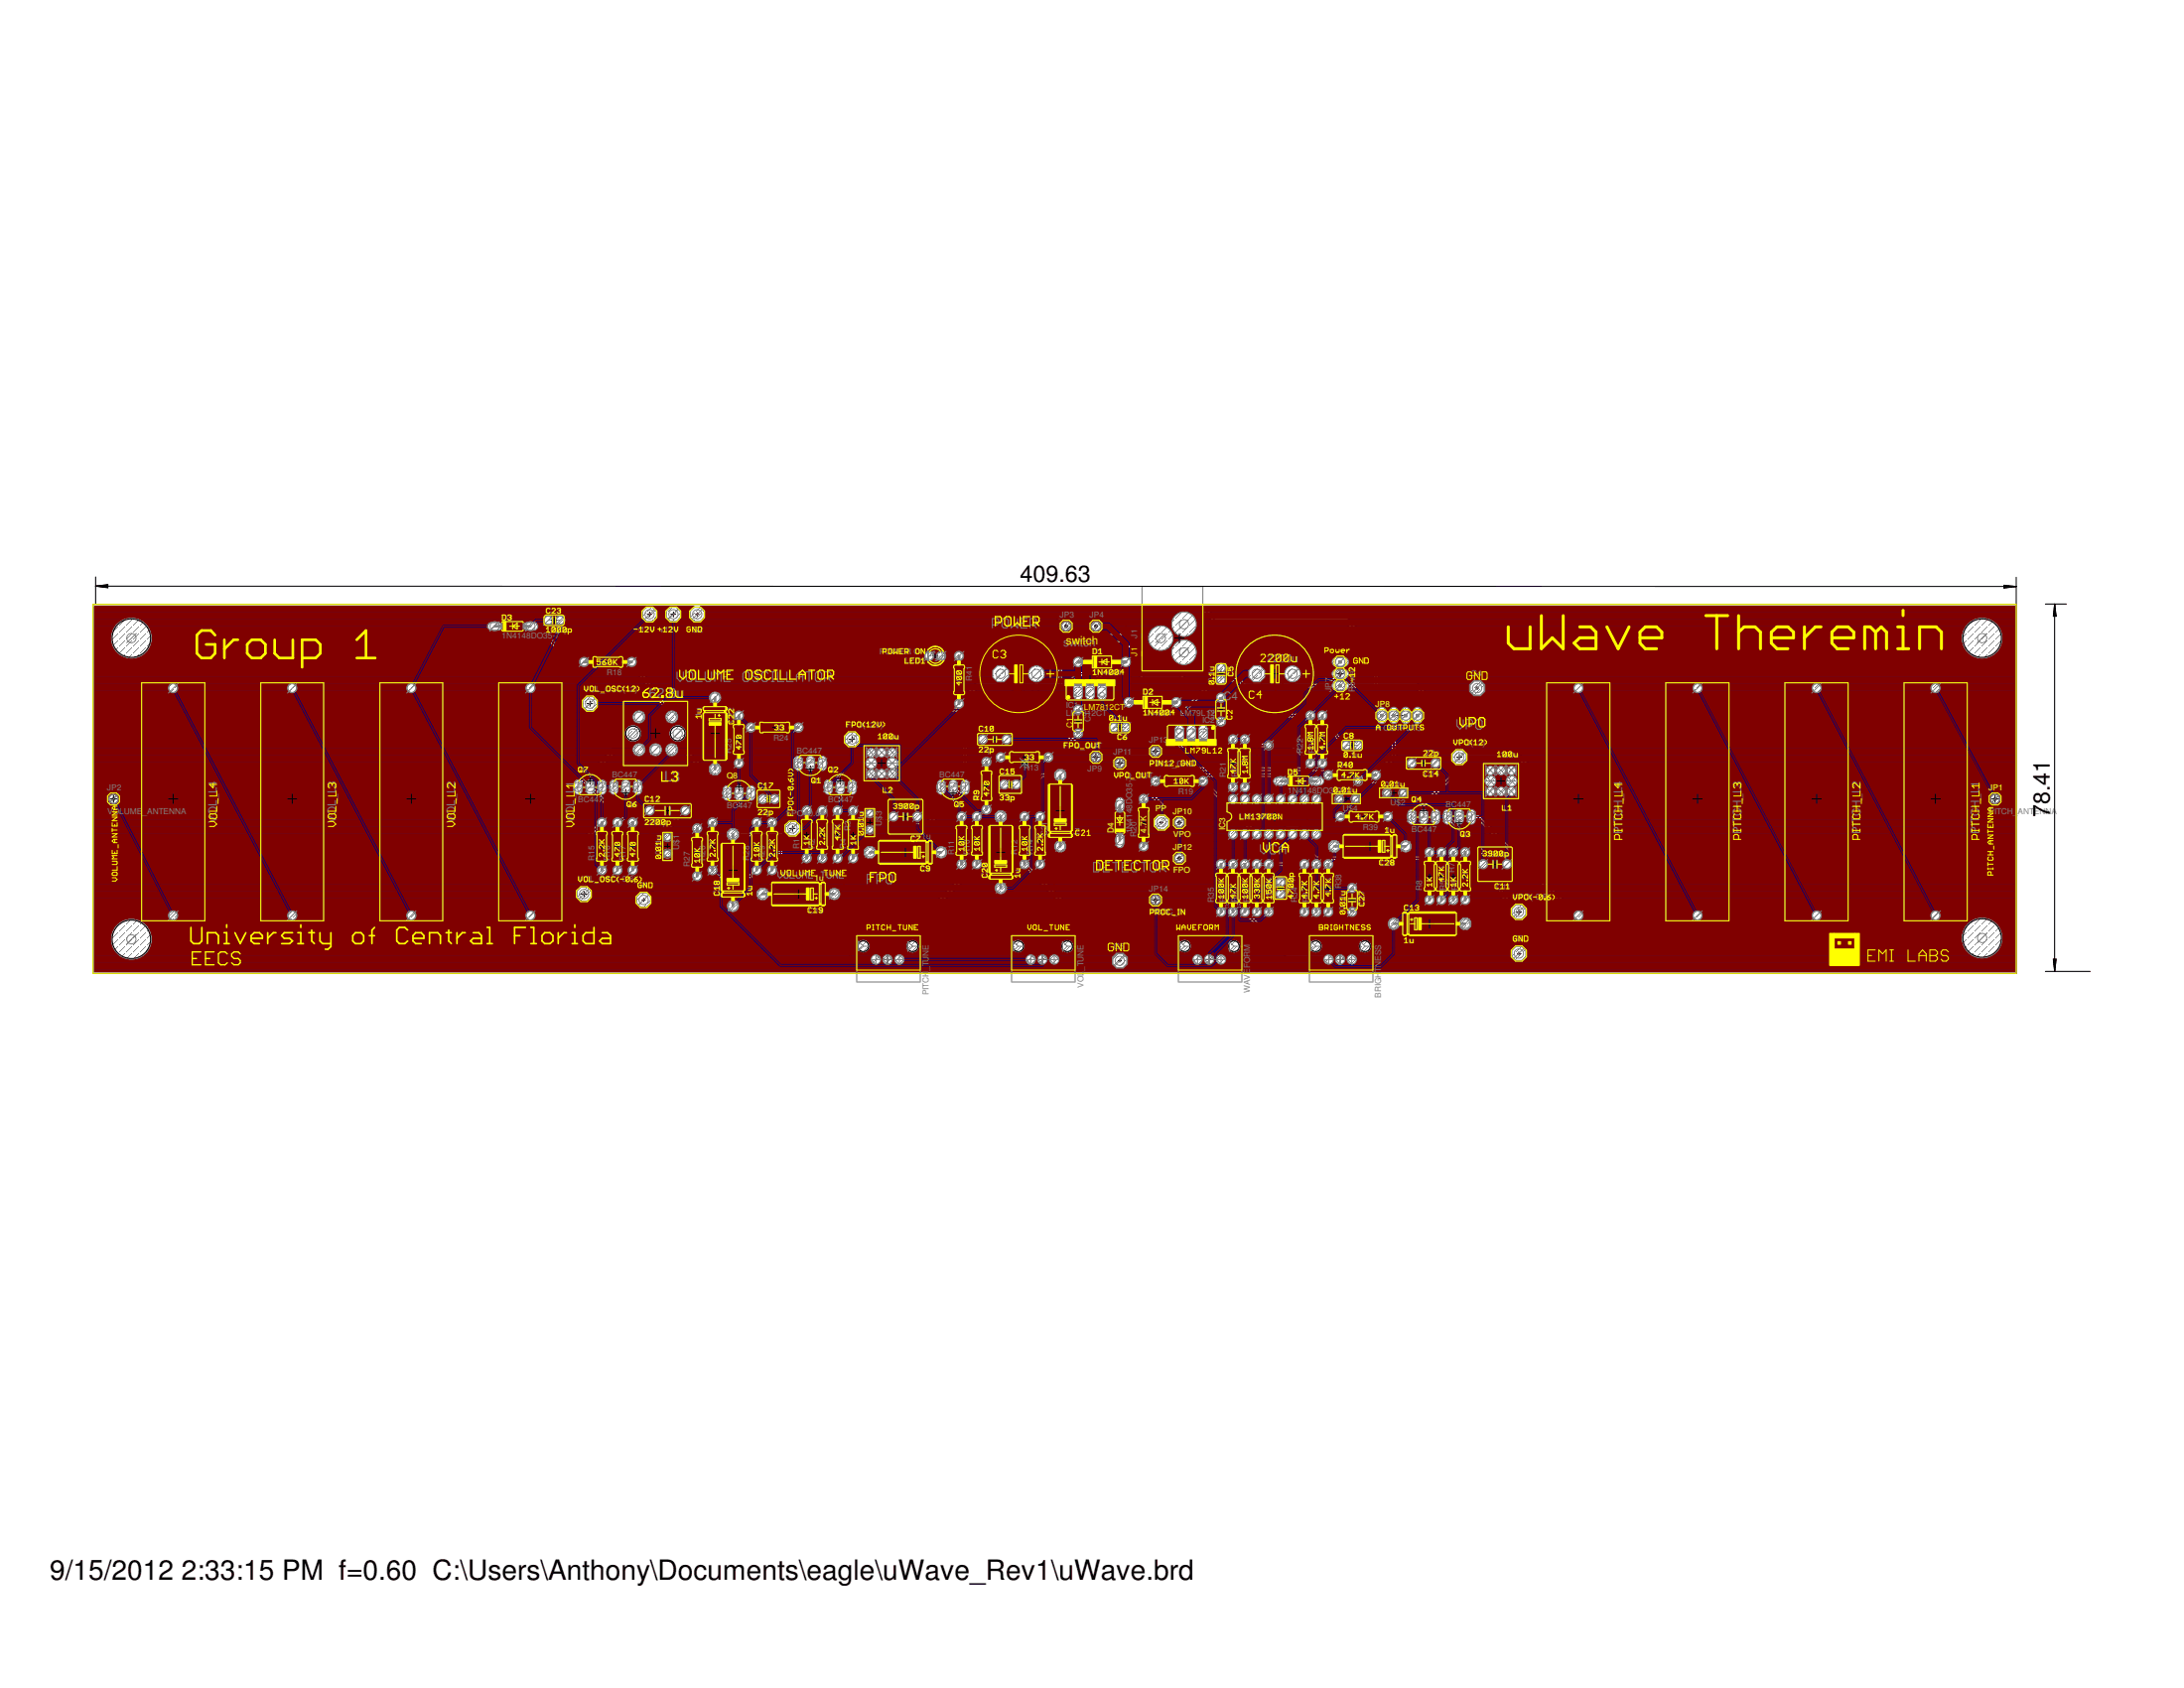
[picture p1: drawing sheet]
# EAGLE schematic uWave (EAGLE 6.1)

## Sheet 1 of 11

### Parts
+12V  TEST1X1  [TP1X1]
-12V  TEST1X1  [TP1X1]
G1  TEST1X1  [TP1X1]
G2  TEST1X1  [TP1X1]
G3  TEST1X1  [TP1X1]
G4  TEST1X1  [TP1X1]
G5  TEST1X1  [TP1X1]

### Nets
+12V: +12V.P$1 ; also sheet 2,3,4,6,11
-12V: -12V.P$1 ; also sheet 2,3,4,5,6,7,11
GND: G1.P$1 G2.P$1 G3.P$1 G4.P$1 G5.P$1 ; also sheet 2,3,4,5,6,7,10,11

## Sheet 2 of 11: +/- 12V Power Supply

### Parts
C1  C-US050-024X044  [C050-024X044]
C2  C-US050-024X044  [C050-024X044]
C3  2200u  CPOL-USE7.5-16  [E7,5-16]
C4  2200u  CPOL-USE7.5-16  [E7,5-16]
C5  0.1u  C-US025-024X044  [C025-024X044]
C6  0.1u  C-US025-024X044  [C025-024X044]
D1  1N4004  [DO41-10]
D2  1N4004  [DO41-10]
IC1  LM7812CT  78XXS  [78XXS]
IC2  LM79L12  79XXS  [79XXS]
J1  PJ-002A  [PJ-002A]
JP3  PINHD-1X1  [1X01]
JP4  PINHD-1X1  [1X01]
JP7  Power  PINHD-1X3  [1X03]
LED1  POWER ON  LED3MM  [LED3MM]
R41  400  R-US_0207/10  [0207/10]

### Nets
+12V: C6.1 IC1.OUT JP7.1 R41.2 ; also sheet 1,3,4,6,11
-12V: C5.2 IC2.OUT JP7.2 ; also sheet 1,3,4,5,6,7,11
GND: C1.2 C2.1 C3.- C4.+ C5.1 C6.2 IC1.GND IC2.GND J1.2 J1.3 JP7.3 LED1.K(C) ; also sheet 1,3,4,5,6,7,10,11
N$1: C1.1 C3.+ D1.C IC1.IN
N$4: C2.2 C4.- D2.A IC2.IN
N$38: LED1.A R41.1
N$39: D1.A D2.C JP4.1
N$40: J1.1 JP3.1

## Sheet 3 of 11: Fixed Pitch Oscillator

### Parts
C7  3900p  C-US050-075X075  [C050-075X075]
C9  1u  CPOL-USE15-5AXIAL  [E15-5]
C10  22p  C-US050-025X075  [C050-025X075]
FPO(12V)  TEST1X1  [TP1X1]
FPO(-0.6V)  TEST1X1  [TP1X1]
JP9  FPO_OUT  PINHD-1X1  [1X01]
L2  100u  TI040Z  [T1040Z]
Q1  BC447  [TO92-EBC]
Q2  BC447  [TO92-EBC]
R1  1K  R-US_0207/10  [0207/10]
R2  2.2K  R-US_0207/10  [0207/10]
R3  47K  R-US_0207/10  [0207/10]
R4  1K  R-US_0207/10  [0207/10]
U$3  0.01u  QXY103  [QXY]

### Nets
+12V: C7.1 C9.+ FPO(12V).P$1 L2.1 Q2.C ; also sheet 1,2,4,6,11
-12V: R2.1 ; also sheet 1,2,4,5,6,7,11
FPO_OUT: C10.2 JP9.1
GND: C9.- R1.1 R4.1 ; also sheet 1,2,4,5,6,7,10,11
N$2: Q1.B R1.2
N$3: Q2.B R3.1 R4.2
N$5: FPO(-0.6V).P$1 Q1.E Q2.E R2.2
N$37: R3.2 U$3.P$2
PITCH_TUNING: C7.2 C10.1 L2.3 Q1.C U$3.P$1 ; also sheet 5

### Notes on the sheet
- FPO

## Sheet 4 of 11: Variable Pitch Oscillator

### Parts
C11  3900p  C-US050-075X075  [C050-075X075]
C13  1u  CPOL-USE15-5AXIAL  [E15-5]
C14  22p  C-US050-025X075  [C050-025X075]
JP11  VPO_OUT  PINHD-1X1  [1X01]
L1  100u  TI040Z  [T1040Z]
Q3  BC447  [TO92-EBC]
Q4  BC447  [TO92-EBC]
R5  1K  R-US_0207/10  [0207/10]
R6  2.2K  R-US_0207/10  [0207/10]
R7  47K  R-US_0207/10  [0207/10]
R8  1K  R-US_0207/10  [0207/10]
U$2  0.01u  QXY103  [QXY]
VPO(12)  TEST1X1  [TP1X1]
VPO(-0.6)  TEST1X1  [TP1X1]

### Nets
+12V: C11.1 C13.+ L1.1 Q4.C VPO(12).P$1 ; also sheet 1,2,3,6,11
-12V: R6.1 ; also sheet 1,2,3,5,6,7,11
GND: C13.- R5.1 R8.1 ; also sheet 1,2,3,5,6,7,10,11
N$6: Q3.B R5.2
N$7: Q4.B R7.1 R8.2
N$8: Q3.E Q4.E R6.2 VPO(-0.6).P$1
N$25: R7.2 U$2.P$2
PITCH_ANTENNA: C11.2 C14.1 L1.3 Q3.C U$2.P$1 ; also sheet 8
VPO_OUT: C14.2 JP11.1

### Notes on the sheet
- VPO

## Sheet 5 of 11: Pitch Tuning

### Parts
C15  33p  C-US025-040X050  [C025-040X050]
C20  1u  CPOL-USE15-5AXIAL  [E15-5]
C21  1u  CPOL-USE15-5AXIAL  [E15-5]
PITCH_TUNE  POT  [EVUE]
Q5  BC447  [TO92-EBC]
R9  470  R-US_0207/10  [0207/10]
R10  10K  R-US_0207/10  [0207/10]
R11  10K  R-US_0207/10  [0207/10]
R12  10K  R-US_0207/10  [0207/10]
R13  33  R-US_0207/10  [0207/10]
R14  2.2K  R-US_0207/10  [0207/10]

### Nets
-12V: PITCH_TUNE.3 R11.1 R12.1 ; also sheet 1,2,3,4,6,7,11
GND: C21.+ PITCH_TUNE.1 R14.1 ; also sheet 1,2,3,4,6,7,10,11
N$9: C15.2 R9.2 R13.2
N$10: C20.+ R12.2 R13.1 R14.2
N$12: Q5.B R9.1
N$13: C20.- C21.- Q5.E R10.2 R11.2
PITCH_TUNE: PITCH_TUNE.2 R10.1
PITCH_TUNING: C15.1 Q5.C ; also sheet 3

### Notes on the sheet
- PITCH TUNING

## Sheet 6 of 11: Volume Oscillator

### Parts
C12  2200p  C-US075-032X103  [C075-032X103]
C22  1u  CPOL-USE15-5AXIAL  [E15-5]
L3  62.8u  SLOT-TEN  [SLOT-TEN-5-10]
Q6  BC447  [TO92-EBC]
Q7  BC447  [TO92-EBC]
R15  2.2K  R-US_0207/10  [0207/10]
R16  470  R-US_0207/10  [0207/10]
R17  470  R-US_0207/10  [0207/10]
U$1  0.01u  QXY103  [QXY]
VOL_OSC(12)  TEST1X1  [TP1X1]
VOL_OSC(-0.6)  TEST1X1  [TP1X1]

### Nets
+12V: C22.+ L3.3 Q7.C VOL_OSC(12).P$1 ; also sheet 1,2,3,4,11
-12V: R15.1 ; also sheet 1,2,3,4,5,7,11
GND: C22.- R16.1 R17.1 U$1.P$2 ; also sheet 1,2,3,4,5,7,10,11
N$11: Q6.E Q7.E R15.2 VOL_OSC(-0.6).P$1
N$14: Q6.B R16.2
VOL_ANT: C12.2 Q7.B R17.2 U$1.P$1 ; also sheet 9
VOLUME_TUNING: C12.1 L3.1 Q6.C ; also sheet 7

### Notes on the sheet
- Volume Oscillator

## Sheet 7 of 11: Volume Tuning

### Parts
C17  22p  C-US025-040X050  [C025-040X050]
C18  1u  CPOL-USE15-5AXIAL  [E15-5]
C19  1u  CPOL-USE15-5AXIAL  [E15-5]
Q8  BC447  [TO92-EBC]
R24  33  R-US_0207/10  [0207/10]
R25  470  R-US_0207/10  [0207/10]
R26  2.7K  R-US_0207/10  [0207/10]
R27  10K  R-US_0207/10  [0207/10]
R28  10K  R-US_0207/10  [0207/10]
R29  2.2K  R-US_0207/10  [0207/10]
VOL_TUNE  POT  [EVUE]

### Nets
-12V: R27.1 R28.1 VOL_TUNE.1 ; also sheet 1,2,3,4,5,6,11
GND: C19.+ R29.1 VOL_TUNE.3 ; also sheet 1,2,3,4,5,6,10,11
N$20: C17.2 R24.2 R25.2
N$21: C18.+ R24.1 R28.2 R29.2
N$22: Q8.B R25.1
N$23: C18.- C19.- Q8.E R26.2 R27.2
VOLUME_TUNE: R26.1 VOL_TUNE.2
VOLUME_TUNING: C17.1 Q8.C ; also sheet 6

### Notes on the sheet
- Volume Tuning

## Sheet 8 of 11: Pitch Antenna Circuit

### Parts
JP1  PITCH_ANTENNA  PINHD-1X1  [1X01]
PITCH_L1  10m  INDUCTOR_CHOKE  [INDUCTOR_CHOKE]
PITCH_L2  10m  INDUCTOR_CHOKE  [INDUCTOR_CHOKE]
PITCH_L3  10m  INDUCTOR_CHOKE  [INDUCTOR_CHOKE]
PITCH_L4  10m  INDUCTOR_CHOKE  [INDUCTOR_CHOKE]

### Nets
ANTENNA: JP1.1 PITCH_L1.P$1
N$15: PITCH_L1.P$2 PITCH_L2.P$1
N$16: PITCH_L2.P$2 PITCH_L3.P$1
N$17: PITCH_L3.P$2 PITCH_L4.P$1
PITCH_ANTENNA: PITCH_L4.P$2 ; also sheet 4

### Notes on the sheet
- PITCH ANTENNA CIRCUIT

## Sheet 9 of 11: Volume Antenna Circuit

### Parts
C23  1000p  C-US025-024X044  [C025-024X044]
D3  1N4148DO35-7  [DO35-7]
JP2  VOLUME_ANTENNA  PINHD-1X1  [1X01]
R18  560K  R-US_0207/10  [0207/10]
VOL_L1  2.5m  INDUCTOR_CHOKE  [INDUCTOR_CHOKE]
VOL_L2  2.5m  INDUCTOR_CHOKE  [INDUCTOR_CHOKE]
VOL_L3  2.5m  INDUCTOR_CHOKE  [INDUCTOR_CHOKE]
VOL_L4  2.5m  INDUCTOR_CHOKE  [INDUCTOR_CHOKE]

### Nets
N$19: VOL_L2.P$2 VOL_L3.P$1
N$24: VOL_L3.P$2 VOL_L4.P$1
N$26: C23.1 D3.A R18.2
N$36: D3.C VOL_L1.P$2 VOL_L2.P$1
VCA_PROC: R18.1 ; also sheet 11
VOL_ANT: C23.2 VOL_L1.P$1 ; also sheet 6
VOLUME_ANTENNA: JP2.1 VOL_L4.P$2

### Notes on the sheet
- VOLUME ANTENNA CIRCUIT

## Sheet 10 of 11: Detector

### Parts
C25  4700p  C-US025-025X050  [C025-025X050]
D4  1N4148DO35-7  [DO35-7]
JP10  VPO  PINHD-1X1  [1X01]
JP12  FPO  PINHD-1X1  [1X01]
PP  TEST1X1  [TP1X1]
R19  10K  R-US_0207/10  [0207/10]
R20  4.7K  R-US_0207/10  [0207/10]

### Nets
FPO_VPO: D4.A JP10.1 JP12.1 R19.2
GND: C25.2 D4.C R20.1 ; also sheet 1,2,3,4,5,6,7,11
PITCH_PREVIEW: C25.1 PP.P$1 R19.1 R20.2 ; also sheet 11

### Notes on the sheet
- DETECTOR

## Sheet 11 of 11: Volume Controlled Amplifier and Processor

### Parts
BRIGHTNESS  POT  [EVUE]
C8  0.1u  C-US025-024X044  [C025-024X044]
C27  0.01u  C-US050-024X044  [C050-024X044]
C28  1u  CPOL-USE15-5AXIAL  [E15-5]
D5  1N4148DO35-7  [DO35-7]
IC3  LM13600N  [DIL16]
JP8  A OUTPUTS  PINHD-1X4  [1X04]
JP13  PIN12_GND  PINHD-1X1  [1X01]
JP14  PROC_IN  PINHD-1X1  [1X01]
R21  47K  R-US_0207/10  [0207/10]
R22  1.8M  R-US_0207/10  [0207/10]
R23  1.8M  R-US_0207/10  [0207/10]
R30  4.7M  R-US_0207/10  [0207/10]
R31  150K  R-US_0207/10  [0207/10]
R32  330K  R-US_0207/10  [0207/10]
R33  100K  R-US_0207/10  [0207/10]
R34  4.7K  R-US_0207/10  [0207/10]
R35  100K  R-US_0207/10  [0207/10]
R36  47K  R-US_0207/10  [0207/10]
R37  4.7K  R-US_0207/10  [0207/10]
R38  4.7K  R-US_0207/10  [0207/10]
R39  4.7K  R-US_0207/10  [0207/10]
R40  4.7K  R-US_0207/10  [0207/10]
U$4  0.01u  QXY103  [QXY]
WAVEFORM  POT  [EVUE]

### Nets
+12V: BRIGHTNESS.1 IC3.11(P:V+) R21.2 R22.2 R23.2 ; also sheet 1,2,3,4,6
-12V: IC3.6(P:V-) R32.1 R35.1 R38.2 WAVEFORM.1 ; also sheet 1,2,3,4,5,6,7
AMP_IN: IC3.10(B:BUFF/IN) JP8.3
AMP_OUT: IC3.9(B:BUFF/OUT) JP8.4
AUDIO_OUT: JP8.2 R39.2 R40.2 U$4.P$1
BRIGHTNESS: BRIGHTNESS.2 R33.1
GND: BRIGHTNESS.3 C8.2 C27.2 IC3.14(B:+IN) R34.1 R37.1 R40.1 U$4.P$2 WAVEFORM.3 ; also sheet 1,2,3,4,5,6,7,10
N$18: IC3.15(B:DIODE/BIAS) R23.1
N$27: C28.+ R39.1
N$28: IC3.16(B:AMP/BIAS) R21.1
N$29: IC3.2(A:DIODE/BIAS) R33.2
N$30: D5.A R30.1
N$31: IC3.4(A:-IN) R31.1 R32.2 R34.2
N$32: IC3.1(A:AMP/BIAS) R35.2 R36.2
N$33: C28.- IC3.8(A:BUFF/OUT) R38.1
N$34: D5.C IC3.12(B:OUT) JP13.1
N$35: C27.1 IC3.5(A:OUT) IC3.7(A:BUFF/IN) R37.2
N$41: JP14.1 R36.1
PITCH_PREVIEW: IC3.3(A:+IN) JP8.1 ; also sheet 10
VCA_PROC: C8.1 IC3.13(B:-IN) R22.1 R30.2 ; also sheet 9
WAVEFORM: R31.2 WAVEFORM.2

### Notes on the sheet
- VCA
- VCA PROCESSOR
